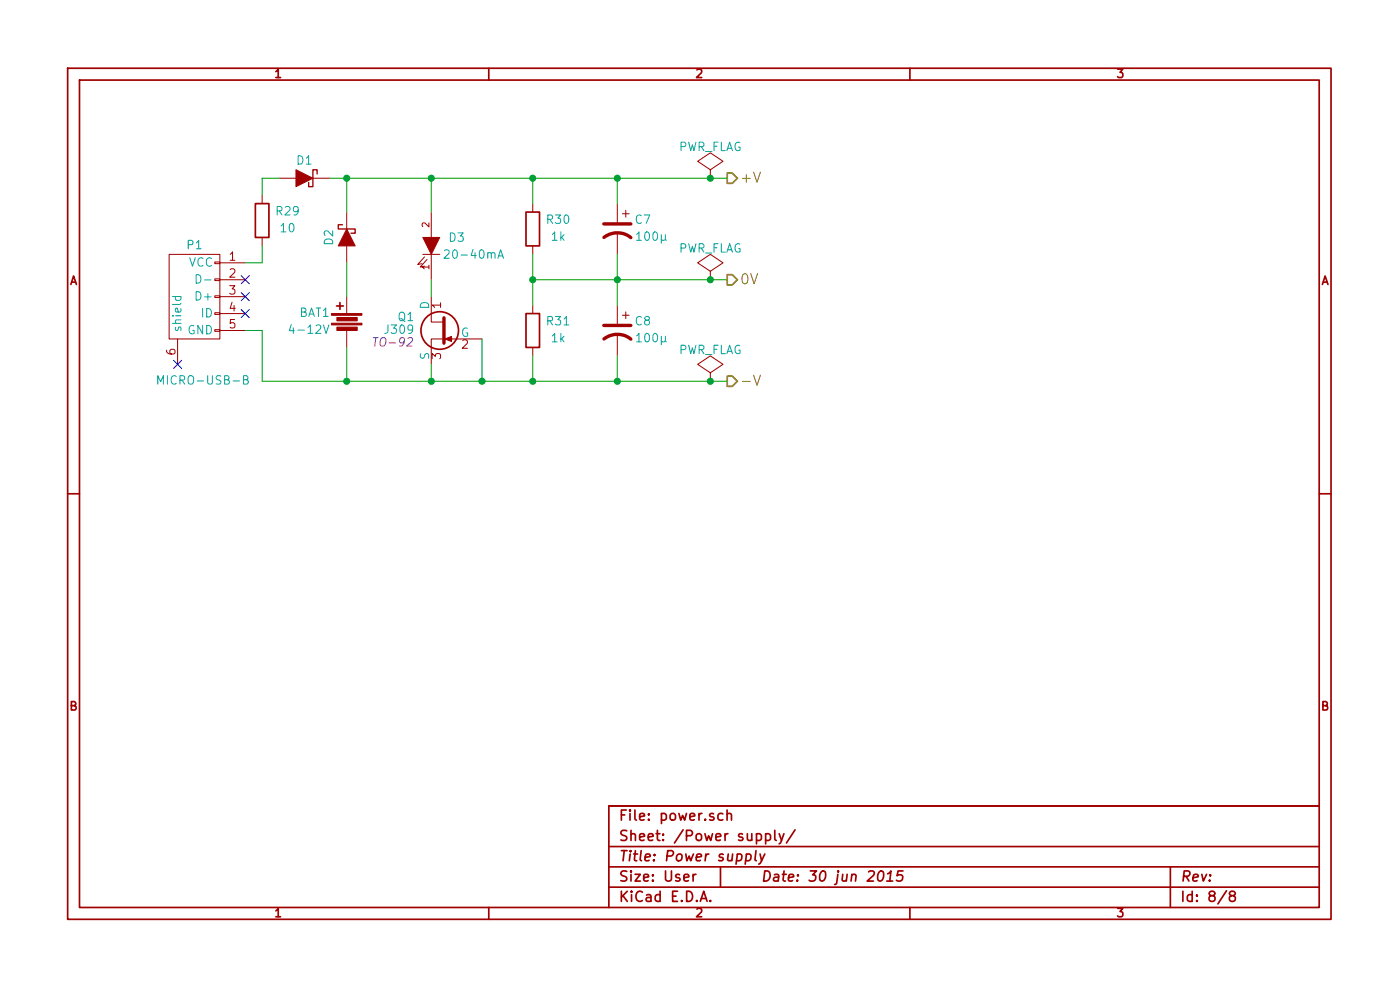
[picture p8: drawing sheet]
EESchema Schematic File Version 2
LIBS:power
LIBS:conn
LIBS:linear
LIBS:memory
LIBS:audio
LIBS:device
LIBS:transistors
LIBS:mark
LIBS:schematic-cache
EELAYER 27 0
EELAYER END
$Descr User 8270 5830
encoding utf-8
Sheet 8 8
Title "Power supply"
Date "30 jun 2015"
Rev ""
Comp ""
Comment1 ""
Comment2 ""
Comment3 ""
Comment4 ""
$EndDescr
$Comp
L LED D3
U 1 1
P 2550 1450
F 0 "D3" V 2600 1600 50  0000 C CNN
F 1 "20-40mA" V 2500 1700 50  0000 C CNN
F 2 "" H 2550 1450 60  0000 C CNN
F 3 "" H 2550 1450 60  0000 C CNN
	1    2550 1450
	0    1    -1   0   
$EndComp
$Comp
L BF244C Q1
U 1 1
P 2650 1950
F 0 "Q1" H 2850 2025 50  0000 L CNN
F 1 "J309" H 2850 1950 50  0000 L CNN
F 2 "TO-92" H 2850 1875 50  0000 L CIN
F 3 "" H 2650 1900 50  0000 L CNN
	1    2650 1950
	-1   0    0    -1  
$EndComp
$Comp
L CP1 C7
U 1 1
P 3650 1350
F 0 "C7" H 3450 1400 50  0000 L CNN
F 1 "100μ" H 3350 1300 50  0000 L CNN
F 2 "" H 3650 1350 60  0000 C CNN
F 3 "" H 3650 1350 60  0000 C CNN
	1    3650 1350
	-1   0    0    -1  
$EndComp
$Comp
L CP1 C8
U 1 1
P 3650 1950
F 0 "C8" H 3450 2000 50  0000 L CNN
F 1 "100μ" H 3350 1900 50  0000 L CNN
F 2 "" H 3650 1950 60  0000 C CNN
F 3 "" H 3650 1950 60  0000 C CNN
	1    3650 1950
	-1   0    0    -1  
$EndComp
$Comp
L R R30
U 1 1
P 3150 1350
F 0 "R30" H 3000 1400 50  0000 C CNN
F 1 "1k" H 3000 1300 50  0000 C CNN
F 2 "" V 3080 1350 30  0000 C CNN
F 3 "" H 3150 1350 30  0000 C CNN
	1    3150 1350
	-1   0    0    -1  
$EndComp
$Comp
L R R31
U 1 1
P 3150 1950
F 0 "R31" H 3000 2000 50  0000 C CNN
F 1 "1k" H 3000 1900 50  0000 C CNN
F 2 "" V 3080 1950 30  0000 C CNN
F 3 "" H 3150 1950 30  0000 C CNN
	1    3150 1950
	-1   0    0    -1  
$EndComp
Wire Wire Line
	3150 1650 4300 1650
Connection ~ 3150 1650
Wire Wire Line
	2550 1650 2550 1750
Wire Wire Line
	2850 2000 2850 2250
Wire Wire Line
	2550 2250 2550 2150
Connection ~ 2850 2250
Connection ~ 3150 2250
Wire Wire Line
	2550 1250 2550 1050
Connection ~ 3150 1050
$Comp
L BATTERY BAT1
U 1 1
P 2050 1900
F 0 "BAT1" H 2150 1950 50  0000 L CNN
F 1 "4-12V" H 2150 1850 50  0000 L CNN
F 2 "" V 2050 1940 60  0000 C CNN
F 3 "" V 2050 1940 60  0000 C CNN
	1    2050 1900
	-1   0    0    -1  
$EndComp
Connection ~ 2550 1050
Connection ~ 2550 2250
$Comp
L D_SCHOTTKY D1
U 1 1
P 1800 1050
F 0 "D1" H 1800 1150 50  0000 C CNN
F 1 " " H 1800 950 50  0000 C CNN
F 2 "" H 1800 1050 60  0000 C CNN
F 3 "" H 1800 1050 60  0000 C CNN
	1    1800 1050
	-1   0    0    -1  
$EndComp
$Comp
L USB_OTG P1
U 1 1
P 1150 1750
F 0 "P1" V 850 1750 50  0000 C CNN
F 1 "MICRO-USB-B" V 1650 1700 50  0000 C CNN
F 2 "" V 1100 1650 60  0000 C CNN
F 3 "" V 1100 1650 60  0000 C CNN
	1    1150 1750
	0    -1   1    0   
$EndComp
Connection ~ 2050 1050
Wire Wire Line
	1550 1050 1650 1050
Connection ~ 2050 2250
$Comp
L R R29
U 1 1
P 1550 1300
F 0 "R29" H 1400 1350 50  0000 C CNN
F 1 "10" H 1400 1250 50  0000 C CNN
F 2 "" V 1480 1300 30  0000 C CNN
F 3 "" H 1550 1300 30  0000 C CNN
	1    1550 1300
	-1   0    0    -1  
$EndComp
Wire Wire Line
	1450 1550 1550 1550
Wire Wire Line
	1550 1550 1550 1450
Wire Wire Line
	1550 1150 1550 1050
NoConn ~ 1450 1650
NoConn ~ 1450 1750
NoConn ~ 1450 1850
NoConn ~ 1050 2150
$Comp
L D_SCHOTTKY D2
U 1 1
P 2050 1400
F 0 "D2" H 2050 1500 50  0000 C CNN
F 1 " " H 2050 1300 50  0000 C CNN
F 2 "" H 2050 1400 60  0000 C CNN
F 3 "" H 2050 1400 60  0000 C CNN
	1    2050 1400
	0    -1   1    0   
$EndComp
Wire Wire Line
	2050 1050 2050 1250
Wire Wire Line
	2050 1550 2050 1750
Wire Wire Line
	2050 2050 2050 2250
Text HLabel 4300 1650 2    60   Output ~ 0
0V
Text HLabel 4300 1050 2    60   Output ~ 0
+V
Text HLabel 4300 2250 2    60   Output ~ 0
-V
Wire Wire Line
	1950 1050 4300 1050
Wire Wire Line
	1450 1950 1550 1950
Wire Wire Line
	1550 1950 1550 2250
Wire Wire Line
	1550 2250 4300 2250
$Comp
L PWR_FLAG #FLG1
U 1 1
P 4200 1050
F 0 "#FLG1" H 4200 1145 50  0001 C CNN
F 1 "PWR_FLAG" H 4200 1230 50  0000 C CNN
F 2 "" H 4200 1050 60  0000 C CNN
F 3 "" H 4200 1050 60  0000 C CNN
	1    4200 1050
	1    0    0    -1  
$EndComp
$Comp
L PWR_FLAG #FLG2
U 1 1
P 4200 1650
F 0 "#FLG2" H 4200 1745 50  0001 C CNN
F 1 "PWR_FLAG" H 4200 1830 50  0000 C CNN
F 2 "" H 4200 1650 60  0000 C CNN
F 3 "" H 4200 1650 60  0000 C CNN
	1    4200 1650
	1    0    0    -1  
$EndComp
$Comp
L PWR_FLAG #FLG3
U 1 1
P 4200 2250
F 0 "#FLG3" H 4200 2345 50  0001 C CNN
F 1 "PWR_FLAG" H 4200 2430 50  0000 C CNN
F 2 "" H 4200 2250 60  0000 C CNN
F 3 "" H 4200 2250 60  0000 C CNN
	1    4200 2250
	1    0    0    -1  
$EndComp
Connection ~ 4200 1050
Connection ~ 4200 1650
Connection ~ 4200 2250
Wire Wire Line
	3150 1050 3150 1200
Wire Wire Line
	3150 1500 3150 1800
Wire Wire Line
	3150 2100 3150 2250
Wire Wire Line
	3650 1050 3650 1200
Connection ~ 3650 1050
Wire Wire Line
	3650 1500 3650 1800
Wire Wire Line
	3650 2100 3650 2250
Connection ~ 3650 2250
Connection ~ 3650 1650
$EndSCHEMATC
